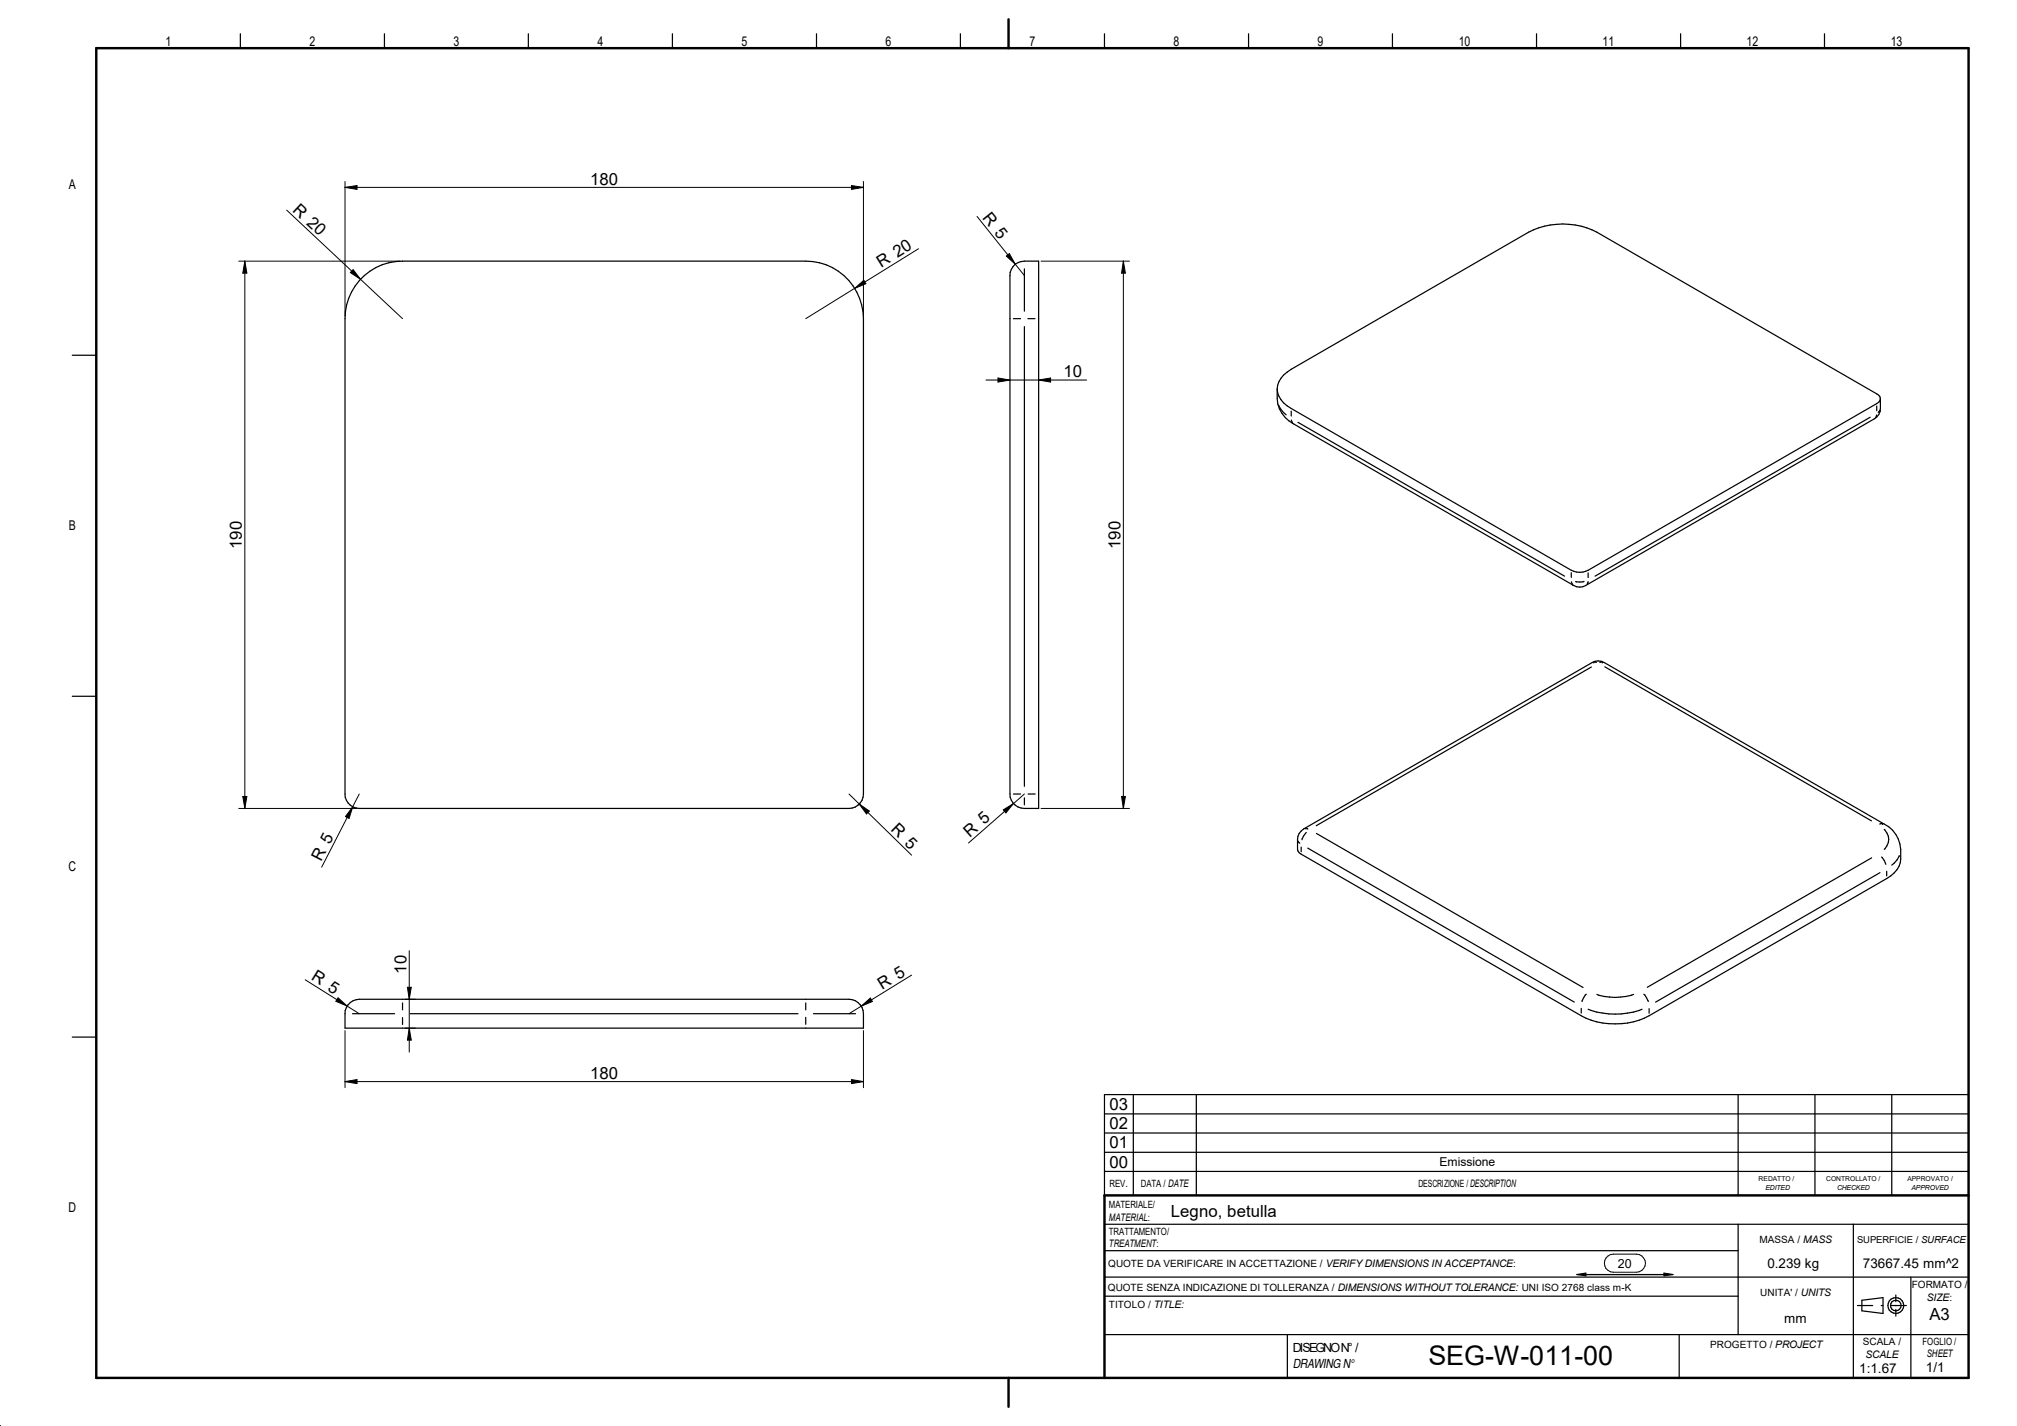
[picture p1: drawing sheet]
<svg xmlns="http://www.w3.org/2000/svg" width="420mm" height="297mm" viewBox="0 0 420 297" stroke-linecap="round" stroke-linejoin="round" font-family="sans-serif">
<path d="M20.1 10h390v277h-390zM210.1 4v6M410.1 249h-180v38M210.1 287v6" fill="none" stroke="#000" stroke-width=".51"/>
<g fill="none" stroke="#000" stroke-width=".25">
<path d="M50.1 7v3M80.1 7v3M110.1 7v3M140.1 7v3M170.1 7v3M200.1 7v3M230.1 7v3M260.1 7v3M290.1 7v3M320.1 7v3M350.1 7v3M380.1 7v3"/>
<path d="M75.9 57.4a11.7 11.7 0 0 1 8-3h83.9a12 12 0 0 1 12.1 12v99a3.1 3.1 0 0 1-3 3h-102.1a3 3 0 0 1-2.9-3v-99a11.9 11.9 0 0 1 4-9zM211.5 55l1.2-.5 3.7-.1v114h-3a3 3 0 0 1-3-3v-108a3.1 3.1 0 0 1 1.1-2.4zM213.4 56v8.8M15.1 74h5M211.1 66.4h1.5M213.4 68v95.8M214.1 66.4h1.5M266.1 81a5.1 5.1 0 0 1 2.9-4.1l49.5-28.6a15.6 15.6 0 0 1 14.1 0l58.3 33.7 .7 .7 .1 .4M266.1 81a5 5 0 0 0 2.9 4.1l58.3 33.7a3.8 3.8 0 0 0 3.5 0l60.1-34.7 .7-.7 .1-.3M266.1 81a6.9 6.9 0 0 0 1.6 6l1.8 1.3 58.3 33.7a2.47 2.47 0 0 0 2.5 0l60.1-34.8a2.4 2.4 0 0 0 1.3-2.1v-2M266.3 84.4a5.3 5.3 0 0 0 1.6 2M269 85.6v1.1"/>
<path d="M269 87.5l.2 .5M269.2 88h.1M270.4 88l55.5 32M389.6 86.9l-57.3 33.1M390.9 86.4l-.2 .6M390.9 84.6v1M391.6 85.5h.1M391.6 85.5l-.4 .4M327.3 119.3v1M330.8 119.3v1M327.4 121.2l.2 .5M327.6 121.7h.1"/>
<path d="M330 121.1l-.9 .1h-.9M330.8 121.2l-.2 .5M331.5 138.9l-57.3 33.1M332 137.9h.1M332 137.9l.6 .1M333.8 137.9h.1M333.8 137.9l-.6 .1M334.3 138.9l55.5 32.1M15.1 145h5M211.1 165.4h1.5M213.4 166.2v1.4M214.2 165.4h1.4"/>
<path d="M270.4 175.2h.1M270.4 175.2l.4 .4M271 173.1l.6-.4 60.1-34.7a2.47 2.47 0 0 1 2.5 0l58.3 33.7a6.3 6.3 0 0 1 3.4 5.2 5.2 5.2 0 0 1-1.3 4.9l-1.6 1.2-49.5 28.6a15.6 15.6 0 0 1-14.1 0l-58.4-33.7-.6-.6a4.8 4.8 0 0 1 .6-4.2zM271 176.4v1M271.9 172.6l.5 .1M272.1 173.4l-.5 .7-.4 .8M272.4 176.7l55.5 32M274.2 173.6l55.6 32.1M389.9 178.7l-46.8 27M392 178.5l.5 .7 .3 .8M392.1 171.5h.1M392.1 171.5l-.5 .2"/>
<path d="M392.5 172.8a2.78 2.78 0 0 1 0 4.1M395.6 178.2a4.2 4.2 0 0 1-1.5 2M391.6 181.8l-46.7 26.9M393 181.5v1M15.1 216h5M72.5 209.3a3 3 0 0 1 2.3-1.1h102.1a3.1 3.1 0 0 1 3 3v3h-108v-3.7zM73.4 211.2h8.8M83.9 208.9v1.5M83.9 212v1.4M85.4 211.2h80.8M167.8 208.9v1.5M167.8 211.9v1.5"/>
<path d="M169.4 211.2h8.8M329.4 210.1v.9M330.4 207.1l-.5 .7-.3 .8M330.8 210.2a16 16 0 0 0 11.2 0M332.6 207.1a11.9 11.9 0 0 0 7.7 0M342.4 207.1l1 1.5M343.5 210.1v1M230.1 232h180M230.1 236h180M236.1 228v21M249.2 228v21M362.1 228v21"/>
<path d="M378.1 228v21M394.1 228v21M410.1 228h-180v21M230.1 244h180M230.1 255h180M230.1 240h180M362.1 255v23M386.1 255v32M230.1 278h180M230.1 270h132M230.1 266h180M230.1 260.5h132"/>
<path d="M268.2 278v9M328.5 265.5h20M349.8 278v9M386.9 271.9h3.2M387.8 270.8l4.4-.5v3.3l-4.4-.6zM391.9 271.9h.3M394 271.9h3.1M394.9 269.7v1.4M394.9 271.9v.1M394.9 272.8v1.4M398 266v21"/>
<circle cx="394.9" cy="271.9" r="1.11"/>
<circle cx="394.9" cy="271.9" r="1.66"/>
</g>
<g fill="none" stroke="#000" stroke-width=".21">
<path d="M71.9 37.8v28.1M71.9 39l2.5-.4v.9zM71.9 39h108M177.4 38.6l2.5 .4-2.5 .5zM179.9 37.8v28.1M49.7 54.4h33.6M51 54.4l.4 2.5h-.8zM51 54.4v114M59.7 43.8l24.2 22.6M73.6 56.2l1.5 2-2.1-1.4zM191.3 51.8l-23.5 14.6M203.5 45.1l9.9 12.3"/>
<path d="M209.6 53.3l.7-.5 1.2 2.2zM216.9 54.4h18.4M234 54.4l.4 2.5h-.8zM234 54.4v114M178 60.1l1.9-1.7 .5 .7zM205.4 79.2h20.9M207.9 78.7l2.5 .5-2.5 .4zM216.4 79.2l2.5-.5v.9zM49.7 168.4h24.7M50.6 165.9h.8l-.4 2.5zM73.5 168.1l-.8 2.4-.7-.4zM74.8 165.4l-7.8 15.2"/>
<path d="M176.9 165.4l13 12.7M179 167.5l2.1 1.5-.6 .5zM209 168.7l2.1-1.3-1.6 1.9zM213.4 165.4l-11.7 10.2M216.9 168.4h18.4M233.6 165.9h.8l-.4 2.5zM85.2 198v21.2M63.6 204.1l11.2 7.1M70.4 207.9l1.9 1.6-2.3-.9zM71.9 214.7v11.9M84.4 208.2h2.1M84.4 214.2h2.1"/>
<path d="M84.9 205.7h.8l-.5 2.5zM85.2 214.2l.5 2.5h-.8zM179.4 209.6l1.9-1.7 .4 .7zM179.9 214.7v11.9M189.9 203.1l-13 8.1M71.9 225.3l2.5-.4v.8zM71.9 225.3h108M177.4 224.9l2.5 .4-2.5 .4zM328.5 265.5l1.9-.3v.6zM328.5 265.5h20M335 261.6l.5-.3 .6-.1h4.8a1.88 1.88 0 0 1 1.9 1.9 1.88 1.88 0 0 1-1.9 1.9h-4.8a1.88 1.88 0 0 1-1.8-1.3 1.88 1.88 0 0 1 .7-2.1zM346.6 265.2l1.9 .3-1.9 .3z"/>
</g>
<g fill="#000">
<path d="M71.9 39l2.5-.4v.9zM177.4 38.6l2.5 .4-2.5 .5zM51 54.4l.4 2.5h-.8zM73.6 56.2l1.5 2-2.1-1.4zM178 60.1l1.9-1.7 .5 .7zM209.6 53.3l.7-.5 1.2 2.2zM234 54.4l.4 2.5h-.8zM207.9 78.7l2.5 .5-2.5 .4zM216.4 79.2l2.5-.5v.9zM50.6 165.9h.8l-.4 2.5zM73.5 168.1l-.8 2.4-.7-.4zM179 167.5l2.1 1.5-.6 .5z"/>
<path d="M209 168.7l2.1-1.3-1.6 1.9zM233.6 165.9h.8l-.4 2.5zM70.4 207.9l1.9 1.6-2.3-.9zM84.9 205.7h.8l-.5 2.5zM85.2 214.2l.5 2.5h-.8zM179.4 209.6l1.9-1.7 .4 .7zM71.9 225.3l2.5-.4v.8zM177.4 224.9l2.5 .4-2.5 .4zM328.5 265.5l1.9-.3v.6zM346.6 265.2l1.9 .3-1.9 .3z"/>
</g>
<text font-size="5.6" x="297.5" y="284.3">SEG-W-011-00</text>
<g font-size="3.5">
<text x="122.9" y="38.4">180</text>
<text x="60.8" y="43.9" transform="rotate(43 60.8 43.9)">R 20</text>
<text x="204.5" y="45.4" transform="rotate(51 204.5 45.4)">R 5</text>
<text x="183.5" y="55.9" transform="rotate(-32 183.5 55.9)">R 20</text>
<text x="221.6" y="78.5">10</text>
<text x="50.4" y="114.3" transform="rotate(-90 50.4 114.3)">190</text>
<text x="233.4" y="114.3" transform="rotate(-90 233.4 114.3)">190</text>
<text x="185.5" y="172.9" transform="rotate(44 185.5 172.9)">R 5</text>
<text x="66.9" y="179.6" transform="rotate(-63 66.9 179.6)">R 5</text>
<text x="202" y="174.6" transform="rotate(-41 202 174.6)">R 5</text>
<text x="84.7" y="202.8" transform="rotate(-90 84.7 202.8)">10</text>
<text x="64.7" y="204" transform="rotate(32 64.7 204)">R 5</text>
<text x="183.8" y="206.2" transform="rotate(-32 183.8 206.2)">R 5</text>
<text x="122.9" y="224.7">180</text>
<text x="231.1" y="231.3">03</text>
<text x="231.1" y="239.2">01</text>
<text x="231.1" y="235.2">02</text>
<text x="231.1" y="243.2">00</text>
<text x="243.9" y="253.5">Legno, betulla</text>
<text x="401.9" y="274.9">A3</text>
</g>
<g font-size="2.8">
<text x="34.4" y="9.5">1</text>
<text x="64.5" y="9.5">2</text>
<text x="94.5" y="9.5">3</text>
<text x="124.4" y="9.5">4</text>
<text x="154.5" y="9.5">5</text>
<text x="184.5" y="9.5">6</text>
<text x="214.4" y="9.5">7</text>
<text x="244.5" y="9.5">8</text>
<text x="274.5" y="9.5">9</text>
<text x="303.9" y="9.5">10</text>
<text x="333.8" y="9.5">11</text>
<text x="363.8" y="9.5">12</text>
<text x="393.9" y="9.5">13</text>
<text x="14.3" y="39.5">A</text>
<text x="14.3" y="110.5">B</text>
<text x="14.3" y="181.5">C</text>
<text x="14.3" y="252.5">D</text>
<text x="368.2" y="264">0.239 kg</text>
<text x="388.1" y="264.2">73667.45 mm^2</text>
<text x="371.6" y="275.5">mm</text>
<text x="387.3" y="286">1:1.67</text>
<text x="401.2" y="285.8">1/1</text>
</g>
<g font-size="2.6">
<text x="337" y="264.1">20</text>
<text x="269.3" y="281.7">DISEGNO N° /</text>
<text x="269.3" y="284.9">DRAWING N°</text>
</g>
<g font-size="2.5">
<text x="299.8" y="242.9">Emissione</text>
<text x="234.5" y="247.4">.</text>
</g>
<g font-size="2.2">
<text x="231" y="254.3">MATERIAL:</text>
<text x="231" y="259.8">TREATMENT:</text>
<text x="401.4" y="271">SIZE:</text>
<text x="388.6" y="282.8">SCALE</text>
<text x="401.4" y="282.6">SHEET</text>
</g>
<g font-size="2.1">
<text x="231" y="251.7">MATERIALE/</text>
<text x="231.1" y="247.4">REV</text>
<text x="237.6" y="247.4">DATA / DATE</text>
<text x="295.5" y="247.2">DESCRIZIONE / DESCRIPTION</text>
<text x="231" y="257.2">TRATTAMENTO/</text>
<text x="230.8" y="263.9">QUOTE DA VERIFICARE IN ACCETTAZIONE / VERIFY DIMENSIONS IN ACCEPTANCE:</text>
<text x="366.5" y="258.9">MASSA / MASS</text>
<text x="230.8" y="268.9">QUOTE SENZA INDICAZIONE DI TOLLERANZA / DIMENSIONS WITHOUT TOLERANCE: UNI ISO 2768 class m-K</text>
<text x="366.7" y="270">UNITA' / UNITS</text>
<text x="398.2" y="268.4">FORMATO /</text>
<text x="231" y="272.4">TITOLO / TITLE:</text>
<text x="356.3" y="280.7">PROGETTO / PROJECT</text>
<text x="388" y="280.2">SCALA /</text>
<text x="400.5" y="280.1">FOGLIO /</text>
</g>
<text font-size="2" x="386.8" y="258.8">SUPERFICIE / SURFACE</text>
<g font-size="1.4">
<text x="366.3" y="246">REDATTO /</text>
<text x="380.4" y="246">CONTROLLATO /</text>
<text x="397.3" y="246">APPROVATO /</text>
<text x="367.7" y="247.8">EDITED</text>
<text x="382.7" y="247.8">CHECKED</text>
<text x="398.2" y="247.8">APPROVED</text>
</g>
</svg>
